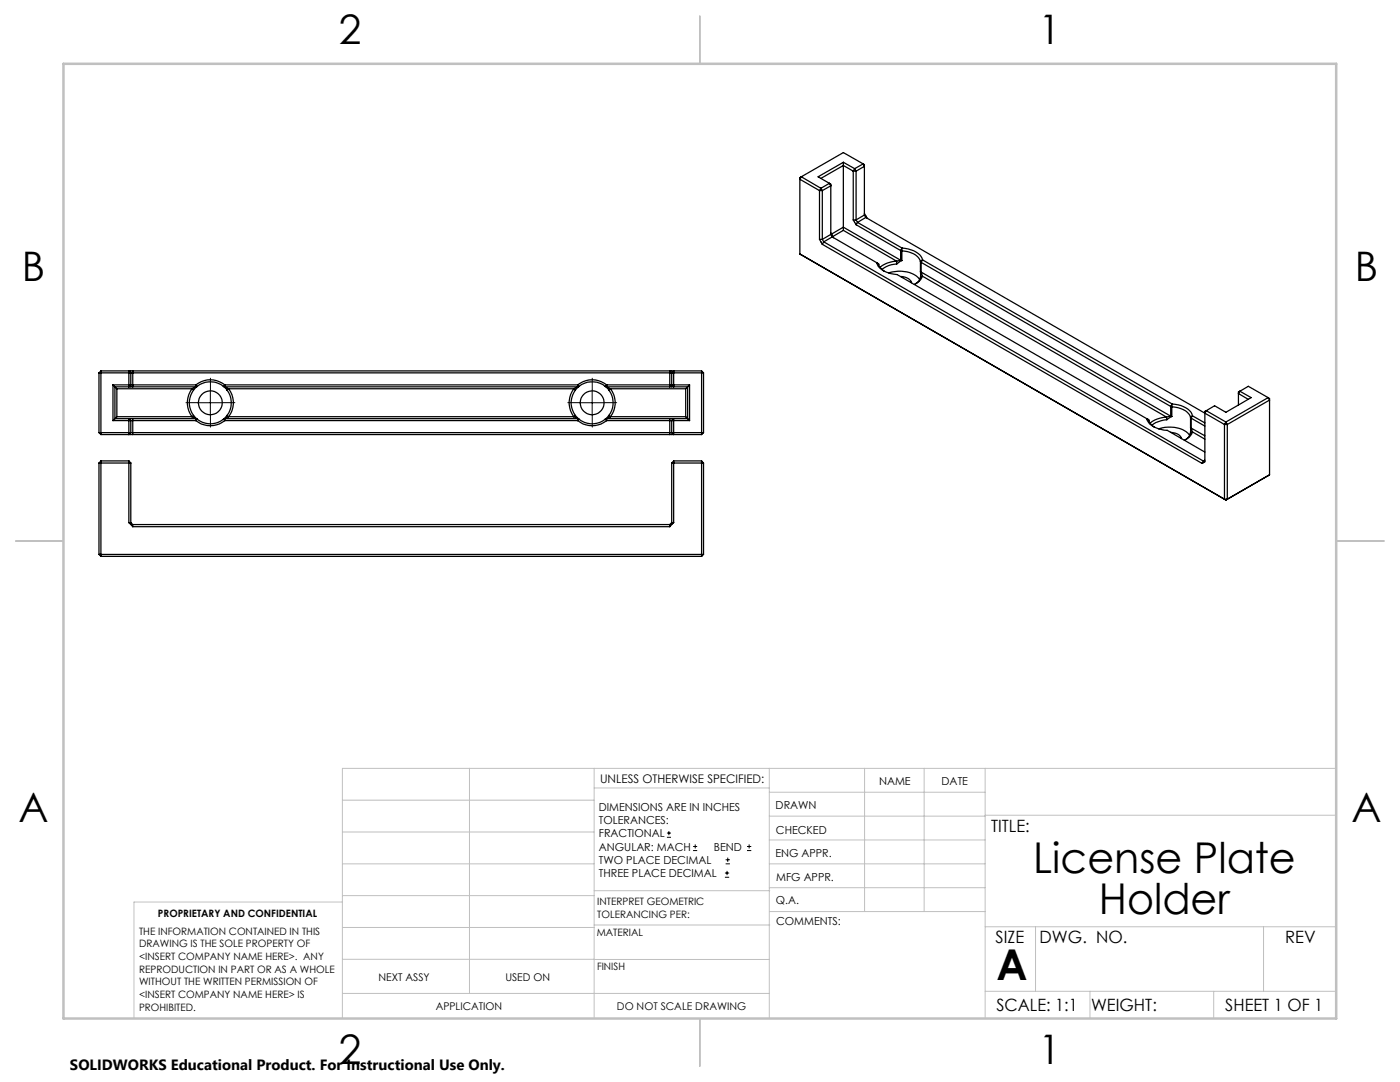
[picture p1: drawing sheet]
<svg xmlns="http://www.w3.org/2000/svg" width="279mm" height="216mm" viewBox="0 0 279 216" stroke-linecap="round" stroke-linejoin="round" font-family="sans-serif">
<g fill="none" stroke="#000" stroke-width=".2">
<path d="M42 77.9v5M118.2 77.9v5M39.5 80.4h5M115.7 80.4h5M133.1 167.1h.8M133.1 166.2h.8M133.5 165.8v.9M138.3 169.7h.8M138.3 168.9h.8M138.7 168.5v.8M144.7 175h.8M144.7 174.2h.8"/>
<path d="M144.8 172.4h.9M144.8 171.6h.9M145.1 173.8v.8M145.2 171.1v.9M149.1 169.7h.8M149.1 168.9h.8M149.5 168.5v.8"/>
</g>
<path d="M42 77.8v-2.3M118.2 77.8v-2.3M39.5 80.3h-2.4M42 82.8v2.4M44.5 80.3h2.4M115.7 80.3h-2.4M118.2 82.8v2.4M120.7 80.3h2.4" fill="none" stroke="#000" stroke-width=".2" stroke-dasharray="15.2 1.3 1.3 1.3"/>
<g fill="none" stroke="#c0c0c0" stroke-width=".2">
<path d="M68.3 159.7h50.3M93.7 153.3v44.9M118.6 153.3v49.9M118.6 157.2h34.9M153.5 153.3v49.9M153.5 158.1h43.1M172.5 153.3v28.6M184.4 153.3v28.6M196.6 153.3v49.9M266.7 153.3h-198.4v49.9M68.3 178.7h50.3M68.3 172.4h50.3"/>
<path d="M68.3 166h50.3M68.3 180h-41.6v23.2M118.6 177.7h35M153.5 167.6h43.1M153.5 162.8h43.1M153.5 172.4h43.1M153.5 177.1h43.1M196.6 162.7h70.1M68.3 198.2h85.2M68.3 191.4l85.2 .1M68.3 185.1h50.3M118.6 184.6h35"/>
<path d="M153.6 181.9h43M196.6 197.8h70.1M196.6 184.9h70.1M206.7 184.9v12.9M217.5 197.8v5.4M242.2 197.8v5.4M252.2 184.9v12.9"/>
</g>
<path d="M139.7 3.2v9.5M3.1 107.9h9.6M266.7 107.9h9.5M139.7 203.2v9.6" fill="none" stroke="#c0c0c0" stroke-width=".25"/>
<path d="M12.7 12.7h254v190.5h-254z" fill="none" stroke="#c0c0c0" stroke-width=".5"/>
<g fill="none" stroke="#000" stroke-width=".25">
<path d="M159.9 35.3l-.3 .2v15.2M159.9 35.3l-.3 .5 3.9 2.2M159.9 35.3l3.9 2.3M159.9 35.3l8.4-4.9 4.2 2.4v10.1M163.5 38v9.8M163.5 38h.6M163.8 37.6l-.3 .4M163.8 37.6l.3 .4M164.1 38v9.8M165.5 36.6l.3 .5-1.7 .9M165.5 36.6l-1.7 1M165.5 36.6l.3 .2v10"/>
<path d="M168.3 32.4v13.6M168.3 32.4l2.3 1.3M168.3 32.4l-5 2.9 2.2 1.3M170.3 34.1l-2-1.1-4.5 2.6M170.3 34.1v9.8M170.3 34.1h.6M170.6 33.7l1.7-1 .2 .5-1.6 .9M170.6 33.7l.3 .4M170.6 33.7l-.3 .4M170.9 34.1v9.8M159.6 50.7l84.8 48.9M159.6 50.7l85.1 49.1"/>
<path d="M163.5 47.8l.6 1M163.5 47.8h.6M164.1 48.8l75.8 43.7M164.1 47.8l.3 .5M164.4 48.3l-.3 .5M164.4 48.3l75.8 43.7M165.8 46.8l-1.7 1M165.8 46.8l.3 .5M165.8 46.5l.5 .9M165.9 46.7l2.4-1.4 11.4 6.6M166.1 47.3l-1.7 1M166.1 47.3l8.9 5.1"/>
<path d="M168.3 46l-2.1 1.2M168.3 46l10.6 6.1M170.3 43.9l.6 .9M170.3 43.9h.6M170.9 44.8l8.8 5.2M170.9 43.9l.2 .5M171.1 44.4l8.9 5.1M171.1 44.4l-.2 .4M172.5 42.9l-1.6 1M172.5 42.9l.3 .5M172.5 42.6l.6 1M172.8 43.4l67.7 39"/>
<path d="M172.8 43.4l-1.7 1M175 52.4a3.7 3.7 0 0 0 3.4 2.3l.6 .1 49.8 28.7M175 52.4l.4 .3M175.4 52.7a2.08 2.08 0 0 0 1.1 1.4M177.4 54.5a6.2 6.2 0 0 1 5.8 .9l.3 .4M178.9 52.1l-1.8 .4-1.5 .8M178.9 52.1l.1 .6M179 52.7l-1.7 .3-1.3 .8M179.7 55.2a2.21 2.21 0 0 1 2.2 1.2M179.7 51.9l-.8 .2M179.7 50v1.9M179.7 50l.3 .1"/>
<path d="M179.7 51.9l.3 .1M180 52l-1 .7M180 50.1a3.8 3.8 0 0 1 3.7 2.1M180 50.1v1.9M180 49.5a4.7 4.7 0 0 1 4 2l.1 .4M180 49.5v.6M180 49.5l-.3 .5M183.7 54.2v1.2M183.7 55.4a2.06 2.06 0 0 1-1.1 1.3M183.7 52.2v2M183.7 52.2l.1 .2M183.7 54.2l.1 .1"/>
<path d="M183.8 54.3l.3 .8M183.8 52.4l49.8 28.7M183.8 54.3l49.8 28.7M183.8 52.4v1.9M184.1 55.1a2.77 2.77 0 0 1-1.6 1.7M184.1 55.1l48.7 28.1M184.1 55.1l-.4 .3M184.1 51.9l49.8 28.7M184.1 51.9l-.3 .5M184.1 51.9l-.4 .3M19.8 74.4v11.9M19.8 74.4h120.6"/>
<path d="M20.1 74v12.7M20.1 74h119.9M20.1 74l-.3 .4M22.5 76.8h16.6M22.5 76.8v7.1M22.5 76.8l.8 .8M23.3 77.6h15M23.3 77.6v5.5M25.7 74l.4 .4v2.4l-.4 .4zM26.5 74v3.2M38.3 77.6a4.6 4.6 0 0 0 0 5.5M38.3 77.6l.3 .2"/>
<path d="M38.6 77.8a4.2 4.2 0 0 0 0 5.1M39.1 76.8a4.6 4.6 0 0 1 5.8 0M39.1 77.2l-.8 .4M39.1 77.2h-16.2v6.3h16.2M39.1 76.8l.2 .3M39.1 76.8v.4M39.3 77.1a4.2 4.2 0 0 1 5.3 0M39.3 77.1l-.7 .7M39.3 77.1l-.2 .1M44.6 77.1l.7 .7M44.6 77.1l.3 .1M44.9 77.2l.7 .4"/>
<path d="M44.9 76.8h70.4M44.9 77.2h70.4M44.9 76.8v.4M44.9 76.8l-.3 .3M45.3 77.8a4.2 4.2 0 0 1 0 5.1M45.6 77.6a4.5 4.5 0 0 1 0 5.5M45.6 77.6h68.9M45.6 77.6l-.3 .2M114.5 77.6a4.6 4.6 0 0 0 0 5.5M114.5 77.6l.3 .2M114.8 77.8a4.2 4.2 0 0 0 0 5.1M115.3 76.8a4.6 4.6 0 0 1 5.8 0"/>
<path d="M115.3 77.2l-.8 .4M115.3 76.8l.2 .3M115.3 76.8v.4M115.5 77.1a4.2 4.2 0 0 1 5.3 0M115.5 77.1l-.7 .7M115.5 77.1l-.2 .1M120.8 77.1l.7 .7M120.8 77.1l.3 .1M121.1 77.2l.7 .4M121.1 76.8h16.5M121.1 77.2h16.1v6.3h-16.1M121.1 76.8l-.3 .3"/>
<path d="M121.1 76.8v.4M121.5 77.8a4.2 4.2 0 0 1 0 5.1M121.8 77.6a4.5 4.5 0 0 1 0 5.5M121.8 77.6l-.3 .2M121.8 77.6h15M133.7 74v3.2M134.4 74v3.2l-.3-.4v-2.4zM136.8 77.6v5.5M137.6 76.8v7.1M137.6 76.8l-.8 .8M140 74v12.7M140 74l.4 .4"/>
<path d="M140.4 74.4v11.9M247.4 78.1l1.7-1 4 2.2M247.4 78.1l2.3 1.2-5 3-2.3-1.3-1.7 1M247.4 78.1l-.2 .4 1.9 1.2M247.4 78.1l-.2 .1v2.6M253.1 79.3l.3 .5-8.5 4.9M253.1 79.3l-8.4 4.9M253.1 79.3l.3 .2v15.3M19.8 92.4h6.3M19.8 92.4v18.2M19.8 86.3h120.6M19.8 86.3l.3 .4"/>
<path d="M20.1 92v19M20.1 92h5.6M20.1 92l-.3 .4M20.1 86.7h119.9M22.5 83.9h16.6M23.3 83.1l-.8 .8M23.3 83.1h15M25.7 83.5l.4 .4v2.4l-.4 .4zM25.7 92v12.3M25.7 92l.4 .4M26.1 92.4v11.9M26.5 83.5v3.2"/>
<path d="M38.3 83.1l.8 .4M38.6 82.9l.7 .7M38.6 82.9l-.3 .2M39.1 83.9a4.6 4.6 0 0 0 5.8 0M39.1 83.5v.4M39.1 83.5l.2 .1M39.3 83.6a4.2 4.2 0 0 0 5.3 0M39.3 83.6l-.2 .3M44.6 83.6l.3 .3M44.9 83.9h70.4M44.9 83.5h70.4M44.9 83.5v.4"/>
<path d="M44.9 83.5l-.3 .1M45.3 82.9l-.7 .7M45.3 82.9l.3 .2M45.6 83.1l-.7 .4M45.6 83.1h68.9M114.5 83.1l.8 .4M114.8 82.9l.7 .7M114.8 82.9l-.3 .2M115.3 83.9a4.6 4.6 0 0 0 5.8 0M115.3 83.5v.4M115.3 83.5l.2 .1M115.5 83.6a4.2 4.2 0 0 0 5.3 0"/>
<path d="M115.5 83.6l-.2 .3M120.8 83.6l.3 .3M121.1 83.9h16.5M121.1 83.5v.4M121.1 83.5l-.3 .1M121.5 82.9l-.7 .7M121.5 82.9l.3 .2M121.8 83.1l-.7 .4M121.8 83.1h15M133.7 83.5v3.2M134.1 92.4h6.3M134.1 92.4v11.9"/>
<path d="M134.4 92v12.3M134.4 92l-.3 .4M134.4 92h5.6M134.4 83.5v3.2l-.3-.4v-2.4zM136.8 83.1l.8 .8M140 92v19M140 92l.4 .4M140.4 92.4v18.2M140.4 86.3l-.4 .4M228.8 83.5a3.4 3.4 0 0 0 2.9 2.2l1.2 .2 7.6 4.3M228.8 83.5l.5 .3M229.3 83.8a2.16 2.16 0 0 0 1 1.4"/>
<path d="M231.2 85.6a6.1 6.1 0 0 1 5.9 .9l.3 .4M232.8 83.2l-1.8 .4-1.5 .9M232.8 83.2l.1 .5M232.9 83.7l-2.2 .6-.8 .6M233.6 86.3a2.17 2.17 0 0 1 2.2 1.2M233.6 83l-.8 .2M233.6 81.1l.3 .1M233.6 81.1v1.9M233.6 83l.3 .1M233.9 83.1l-1 .6M233.9 81.2a4.3 4.3 0 0 1 3.6 1.7l.1 .4M233.9 81.2v1.9"/>
<path d="M233.9 80.6a4.7 4.7 0 0 1 4 2l.1 .4M233.9 80.6v.6M233.9 80.6l-.3 .5M237.6 86.5a2.15 2.15 0 0 1-1.1 1.3M237.6 85.3v1.2M237.6 83.3v2M237.6 83.3l.1 .1M237.6 85.3l.1 .1M237.7 85.4l.3 .8M237.7 85.4l2.8 1.6M237.7 83.4v2M237.7 83.4l2.8 1.6"/>
<path d="M238 86.2a2.88 2.88 0 0 1-1.6 1.7M238 86.2l2.5 1.4M238 83l2.5 1.4M238 83l-.3 .4M238 86.2l-.4 .3M238 83l-.4 .3M240.2 92l-.3 .5M240.5 82.4l3.9 2.3M240.5 91.8l-.3 .2M240.7 82l4 2.2M240.7 82l-.2 .4M240.7 82l-.2 .1v10l-.6 .4"/>
<path d="M244.4 84.7h.5M244.4 99.6h.5M244.4 84.7v14.9M244.4 99.6l.3 .2M244.7 84.2l-.3 .5M244.7 84.2l.2 .5M244.9 84.7v14.9M244.9 99.6l-.2 .2M253.4 94.8l-8.5 4.8M253.4 94.8l-8.7 5M19.8 110.6h120.6M19.8 110.6l.3 .4"/>
<path d="M20.1 111h119.9M25.7 104.3h.4M25.7 104.3l.8 .8M26.1 104.3l.4 .4M26.5 105.1h107.2M26.5 104.7v.4M26.5 104.7h107.2M133.7 104.7v.4M134.1 104.3l-.4 .4M134.1 104.3h.3M134.4 104.3l-.7 .8M140.4 110.6l-.4 .4"/>
<circle cx="42" cy="80.4" r="2.39"/>
<circle cx="118.2" cy="80.4" r="2.39"/>
</g>
<g font-size="8.5">
<text x="206.2" y="174.2">License Plate</text>
<text x="219.3" y="182.3">Holder</text>
<text x="198.9" y="195.5">A</text>
</g>
<g font-size="8.1">
<text x="67.6" y="8.9">2</text>
<text x="207.3" y="8.9">1</text>
<text x="4.4" y="56.2">B</text>
<text x="270.4" y="56.2">B</text>
<text x="3.7" y="164.1">A</text>
<text x="269.7" y="164.1">A</text>
<text x="67.6" y="212.4">2</text>
<text x="207.3" y="212.4">1</text>
</g>
<g font-size="3.4">
<text x="197.8" y="166">TITLE:</text>
<text x="198.7" y="188.1">SIZE</text>
<text x="207.5" y="188.1">DWG. NO.</text>
<text x="256.5" y="188.2">REV</text>
<text x="198.8" y="201.7">SCALE: 1:1</text>
<text x="217.7" y="201.8">WEIGHT:</text>
<text x="244.5" y="201.7">SHEET 1 OF 1</text>
</g>
<text font-size="3" x="14" y="213.5">SOLIDWORKS Educational Product. For Instructional Use Only.</text>
<text font-size="2.4" x="119.8" y="156.2">UNLESS OTHERWISE SPECIFIED:</text>
<g font-size="2.2">
<text x="119.5" y="161.8">DIMENSIONS ARE IN INCHES</text>
<text x="154.8" y="161.4">DRAWN</text>
<text x="175.4" y="156.6">NAME</text>
<text x="187.9" y="156.7">DATE</text>
<text x="119.5" y="164.4">TOLERANCES:</text>
<text x="119.5" y="167.1">FRACTIONAL</text>
<text x="154.9" y="166.3">CHECKED</text>
<text x="119.5" y="169.7">ANGULAR: MACH</text>
<text x="119.5" y="172.4">TWO PLACE DECIMAL</text>
<text x="142.5" y="169.7">BEND</text>
<text x="154.8" y="171">ENG APPR.</text>
<text x="119.5" y="175">THREE PLACE DECIMAL</text>
<text x="154.9" y="175.7">MFG APPR.</text>
<text x="154.9" y="180.4">Q.A.</text>
<text x="154.9" y="184.6">COMMENTS:</text>
</g>
<g font-size="2.1">
<text x="75.5" y="195.7">NEXT ASSY</text>
<text x="100.9" y="195.7">USED ON</text>
<text x="86.9" y="201.5">APPLICATION</text>
<text x="123.1" y="201.6">DO NOT SCALE DRAWING</text>
</g>
<g font-size="2">
<text x="31.5" y="182.9">PROPRIETARY AND CONFIDENTIAL</text>
<text x="119.2" y="180.6">INTERPRET GEOMETRIC</text>
<text x="119.2" y="183.1">TOLERANCING PER:</text>
<text x="27.8" y="186.5">THE INFORMATION CONTAINED IN THIS</text>
<text x="27.8" y="189">DRAWING IS THE SOLE PROPERTY OF</text>
<text x="27.8" y="191.6">&lt;INSERT COMPANY NAME HERE&gt;. ANY</text>
<text x="119.1" y="186.7">MATERIAL</text>
<text x="27.8" y="194.1">REPRODUCTION IN PART OR AS A WHOLE</text>
<text x="27.8" y="196.6">WITHOUT THE WRITTEN PERMISSION OF</text>
<text x="119.1" y="193.5">FINISH</text>
<text x="27.8" y="199.1">&lt;INSERT COMPANY NAME HERE&gt; IS</text>
<text x="27.8" y="201.7">PROHIBITED.</text>
</g>
</svg>
